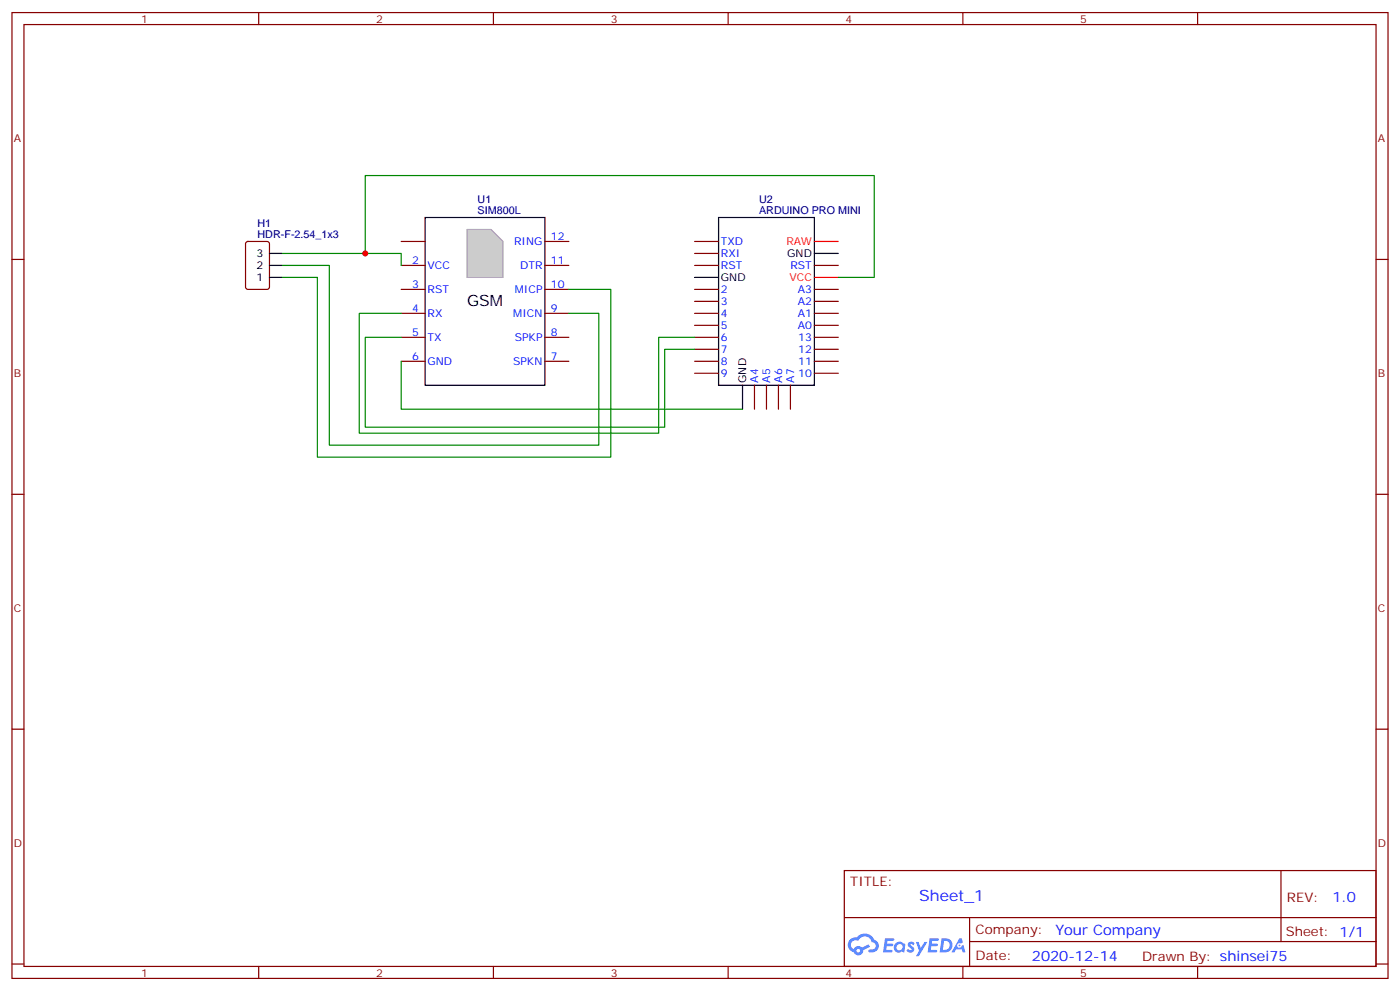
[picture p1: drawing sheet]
<svg xmlns="http://www.w3.org/2000/svg" width="412mm" height="292mm" viewBox="0 0 412 292" stroke-linecap="round" stroke-linejoin="round" font-family="sans-serif">
<g fill="none" stroke="#870000" stroke-width=".35">
<path d="M3.5 3.7h405.4v284.3h-405.4zM7.1 7.2h398.2v277.3h-398.2zM76.2 3.7v3.5M145.3 3.7v3.5M214.5 3.7v3.5M283.6 3.7v3.5M352.8 3.7v3.5M3.5 76.4h3.6M405.3 76.4h3.6M3.5 145.5h3.6M405.3 145.5h3.6M3.5 214.7h3.6"/>
<path d="M405.3 214.7h3.6M248.7 256.3h156.6v28.2h-156.6zM377.3 256.3v20.9M248.7 270.1h156.5M285.6 277.2h119.6M285.6 270.1v14.2M3.5 283.8h3.6M76.2 284.5v3.5M145.3 284.5v3.5M214.5 284.5v3.5M283.6 284.5v3.5M352.8 284.5v3.5"/>
<path d="M405.3 283.8h3.6"/>
</g>
<g fill="#5487ff">
<path d="M267.7 277.5a1.22 1.22 0 0 1 1.7 .2l-.4 .6a.47 .47 0 0 0-.3-.4 .47 .47 0 0 0-.5 .2l.1 .2a1.14 1.14 0 0 1 .8 1.8 1.14 1.14 0 0 1-1.9 0l-.2-.2 .5-.6 .7 .5a.29 .29 0 0 0 .3-.3 .29 .29 0 0 0-.2-.3 1.04 1.04 0 0 1-.6-1.7z"/>
<path d="M260.7 276.2h2.4l.3 .2-.2 .5-1.8 .1-.1 .8h1.5l.3 .4-.3 .4h-1.6l-.2 1.1h1.7l.2 .3-.2 .3-2.6 .1z"/>
<path d="M273.8 276.2h2.4l.3 .2-.1 .5-1.8 .1-.2 .8h1.6l.3 .4-.4 .4-1.6-.1-.1 1.1 1.7 .1 .2 .3-.2 .3-2.6 .1z"/>
<path d="M282.6 276.2h.7l.3 1.3-.6 .3a.69 .69 0 0 0-1 .3 .69 .69 0 0 0 .4 .9 .69 .69 0 0 0 .9-.6l.5-.2 .6 2.2h-.8l-.2-.9h-1.8l-.5 .9h-.8z"/>
<path d="M269.8 277.3h.8l.6 1.8 1.1-1.8h.9l-2.6 4.2h-.8l.9-1.5z"/>
<path d="M277.4 276.2l-.6 4.2h1.3a2.11 2.11 0 0 0 2.5-2.1 2.11 2.11 0 0 0-2.5-2.1zM278.1 277a1.39 1.39 0 0 1 1.7 1.4 1.39 1.39 0 0 1-1.8 1.2h-.3z"/>
<path d="M263.7 277.8a1.54 1.54 0 0 0-.1 2.2 1.54 1.54 0 0 0 2.2 .1l.6 .3 .3-2.3-.2-.3h-.4a1.49 1.49 0 0 0-2.4 0zM264 278.8a.94 .94 0 0 1 1.8 0 .94 .94 0 0 1-1.8 0z"/>
<path d="M250.4 276.6a2.18 2.18 0 0 0 1.1 3.7 1.44 1.44 0 0 0 1.6 .9 1.44 1.44 0 0 0 1.2-1.4l2-1.1-.5-.7-1.9 1a1.47 1.47 0 0 0-2.4 .4 1.39 1.39 0 0 1-.7-1.9 1.39 1.39 0 0 1 2-.5 2.12 2.12 0 0 1 2.2-1.3 2.12 2.12 0 0 1 1.9 1.7 1.14 1.14 0 0 1 1.1 1.4 1.14 1.14 0 0 1-1.7 .7 .43 .43 0 0 0-.5 .4 .43 .43 0 0 0 .4 .5 1.98 1.98 0 0 0 2.5-1.2 1.98 1.98 0 0 0-1.2-2.6 3.1 3.1 0 0 0-5.3-.6l-.9 .1zM252.3 279.9a.55 .55 0 0 1 1.1 0 .55 .55 0 0 1-1.1 0z"/>
<circle cx="282.6" cy="278.3" r=".26"/>
</g>
<path d="M125.2 64h35.3v49.4h-35.3z" fill="none" stroke="#000" stroke-width=".35"/>
<path d="M118.2 78.1h7M160.5 78.1h7.1M160.5 71.1h7.1M118.2 85.2h7M118.2 92.3h7M118.2 99.3h7M160.5 85.2h7.1M160.5 92.3h7.1M160.5 99.3h7.1M118.2 106.4h7M160.5 106.4h7.1" fill="none" stroke="#870000" stroke-width=".35"/>
<path d="M137.6 67.6h7l3.6 3.5v10.6h-10.6z" fill="#ccc" stroke="#999" stroke-width=".35"/>
<g fill="none" stroke="#870000" stroke-width=".35">
<path d="M72.6 71.3l.4-.2h5.7l.6 .4 .1 13-.5 .6-5.9 .1-.6-.5-.1-12.9zM118.2 71.1h7M204.6 71.1h7.1M204.6 74.6h7.1M204.6 78.1h7.1M239.9 78.1h7M204.6 85.2h7.1M204.6 88.7h7.1M204.6 92.3h7.1M204.6 95.8h7.1M204.6 99.3h7.1M239.9 85.2h7"/>
<path d="M239.9 88.7h7M239.9 92.3h7M239.9 95.8h7M239.9 99.3h7M204.6 102.8h7.1M204.6 106.4h7.1M204.6 109.9h7.1M222.2 113.4v7.1M225.8 113.4v7.1M229.3 113.4v7.1M232.8 113.4v7.1M239.9 102.8h7"/>
<path d="M239.9 106.4h7M239.9 109.9h7"/>
</g>
<path d="M79.4 74.6h3.5M79.4 78.1h3.5M211.7 64h28.2v49.4h-28.2zM239.9 74.6h7M79.4 81.7h3.5M204.6 81.7h7.1M218.7 113.4v7.1" fill="none" stroke="#000" stroke-width=".35"/>
<path d="M239.9 71.1h7M239.9 81.7h7" fill="none" stroke="#f00" stroke-width=".35"/>
<path d="M82.9 74.6h35.3v3.5M82.9 78.1h14.1v53h79.4v-38.8h-8.8M107.6 74.6v-22.9h149.9v30h-10.6M82.9 81.7h10.6v52.9h86.4v-49.4h-12.3M118.2 92.3h-12.4v35.2h88.2v-28.2h10.6M118.2 99.3h-10.6v26.5h88.2v-23h8.8M118.2 106.4v14.1h100.5" fill="none" stroke="#008700" stroke-width=".35"/>
<circle cx="107.6" cy="74.6" r=".88" fill="#c00"/>
<text font-size="4.6" x="137.6" y="90">GSM</text>
<text font-size="4.6" fill="#00f" x="270.8" y="265.3">Sheet_1</text>
<g font-size="4.2" fill="#00f">
<text x="392.5" y="265.6">1.0</text>
<text x="310.9" y="275.1">Your Company</text>
<text x="304" y="282.9">2020-12-14</text>
</g>
<g font-size="3.9" fill="#800">
<text x="250.5" y="260.9">TITLE:</text>
<text x="379.1" y="265.6">REV:</text>
<text x="287.4" y="275.1">Company:</text>
<text x="378.7" y="275.7">Sheet: 1/1</text>
<text x="287.4" y="282.8">Date:</text>
<text x="336.4" y="282.8">Drawn By: shinsei75</text>
</g>
<g font-size="3.2" fill="#800">
<text x="41.6" y="6.7">1</text>
<text x="110.8" y="6.7">2</text>
<text x="179.9" y="6.7">3</text>
<text x="249.1" y="6.7">4</text>
<text x="318.2" y="6.7">5</text>
<text x="4.1" y="41.8">A</text>
<text x="405.9" y="41.8">A</text>
<text x="4.1" y="110.9">B</text>
<text x="405.9" y="110.9">B</text>
<text x="4.1" y="180.1">C</text>
<text x="405.9" y="180.1">C</text>
<text x="4.1" y="249.2">D</text>
<text x="405.9" y="249.2">D</text>
<text x="41.6" y="287.5">1</text>
<text x="110.8" y="287.5">2</text>
<text x="179.9" y="287.5">3</text>
<text x="249.1" y="287.5">4</text>
<text x="318.2" y="287.5">5</text>
</g>
<g font-size="3.2" fill="#000080">
<text x="140.7" y="59.8">U1</text>
<text x="223.6" y="59.8">U2</text>
<text x="140.7" y="63">SIM800L</text>
<text x="223.6" y="63">ARDUINO PRO MINI</text>
<text x="75.9" y="70">HDR-F-2.54_1x3</text>
<text x="75.9" y="66.9">H1</text>
</g>
<g font-size="3.2" fill="#00f">
<text x="162.3" y="70.7">12</text>
<text x="121.5" y="77.8">2</text>
<text x="151.4" y="72.1">RING</text>
<text x="162.3" y="77.8">11</text>
<text x="212.4" y="72.1">TXD</text>
<text x="212.4" y="75.7">RXI</text>
<text x="125.9" y="79.2">VCC</text>
<text x="153.2" y="79.2">DTR</text>
<text x="212.4" y="79.2">RST</text>
<text x="232.9" y="79.2">RST</text>
<text x="121.5" y="84.8">3</text>
<text x="125.9" y="86.3">RST</text>
<text x="151.7" y="86.3">MICP</text>
<text x="162.3" y="84.8">10</text>
<text x="212.4" y="86.3">2</text>
<text x="212.4" y="89.8">3</text>
<text x="235" y="89.8">A2</text>
<text x="235" y="86.3">A3</text>
<text x="121.5" y="91.9">4</text>
<text x="125.9" y="93.3">RX</text>
<text x="151.2" y="93.3">MICN</text>
<text x="162.3" y="91.9">9</text>
<text x="212.4" y="93.3">4</text>
<text x="235" y="93.3">A1</text>
<text x="121.5" y="99">5</text>
<text x="125.9" y="100.4">TX</text>
<text x="151.6" y="100.4">SPKP</text>
<text x="162.3" y="99">8</text>
<text x="212.4" y="96.8">5</text>
<text x="212.4" y="100.4">6</text>
<text x="235" y="96.8">A0</text>
<text x="235.2" y="100.4">13</text>
<text x="121.5" y="106">6</text>
<text x="125.9" y="107.4">GND</text>
<text x="151.2" y="107.4">SPKN</text>
<text x="162.3" y="106">7</text>
<text x="212.4" y="103.9">7</text>
<text x="212.4" y="107.4">8</text>
<text x="235.2" y="107.4">11</text>
<text x="235.2" y="103.9">12</text>
<text x="212.4" y="110.9">9</text>
<text x="223.3" y="112.7" transform="rotate(-90 223.3 112.7)">A4</text>
<text x="226.8" y="112.7" transform="rotate(-90 226.8 112.7)">A5</text>
<text x="230.4" y="112.7" transform="rotate(-90 230.4 112.7)">A6</text>
<text x="233.9" y="112.7" transform="rotate(-90 233.9 112.7)">A7</text>
<text x="235.2" y="110.9">10</text>
</g>
<g font-size="3.2">
<text x="75.6" y="75.7">3</text>
<text x="231.9" y="75.7">GND</text>
<text x="75.6" y="82.7">1</text>
<text x="75.6" y="79.2">2</text>
<text x="212.4" y="82.7">GND</text>
<text x="219.8" y="112.7" transform="rotate(-90 219.8 112.7)">GND</text>
</g>
<g font-size="3.2" fill="#f00">
<text x="231.7" y="72.1">RAW</text>
<text x="232.6" y="82.7">VCC</text>
</g>
</svg>
